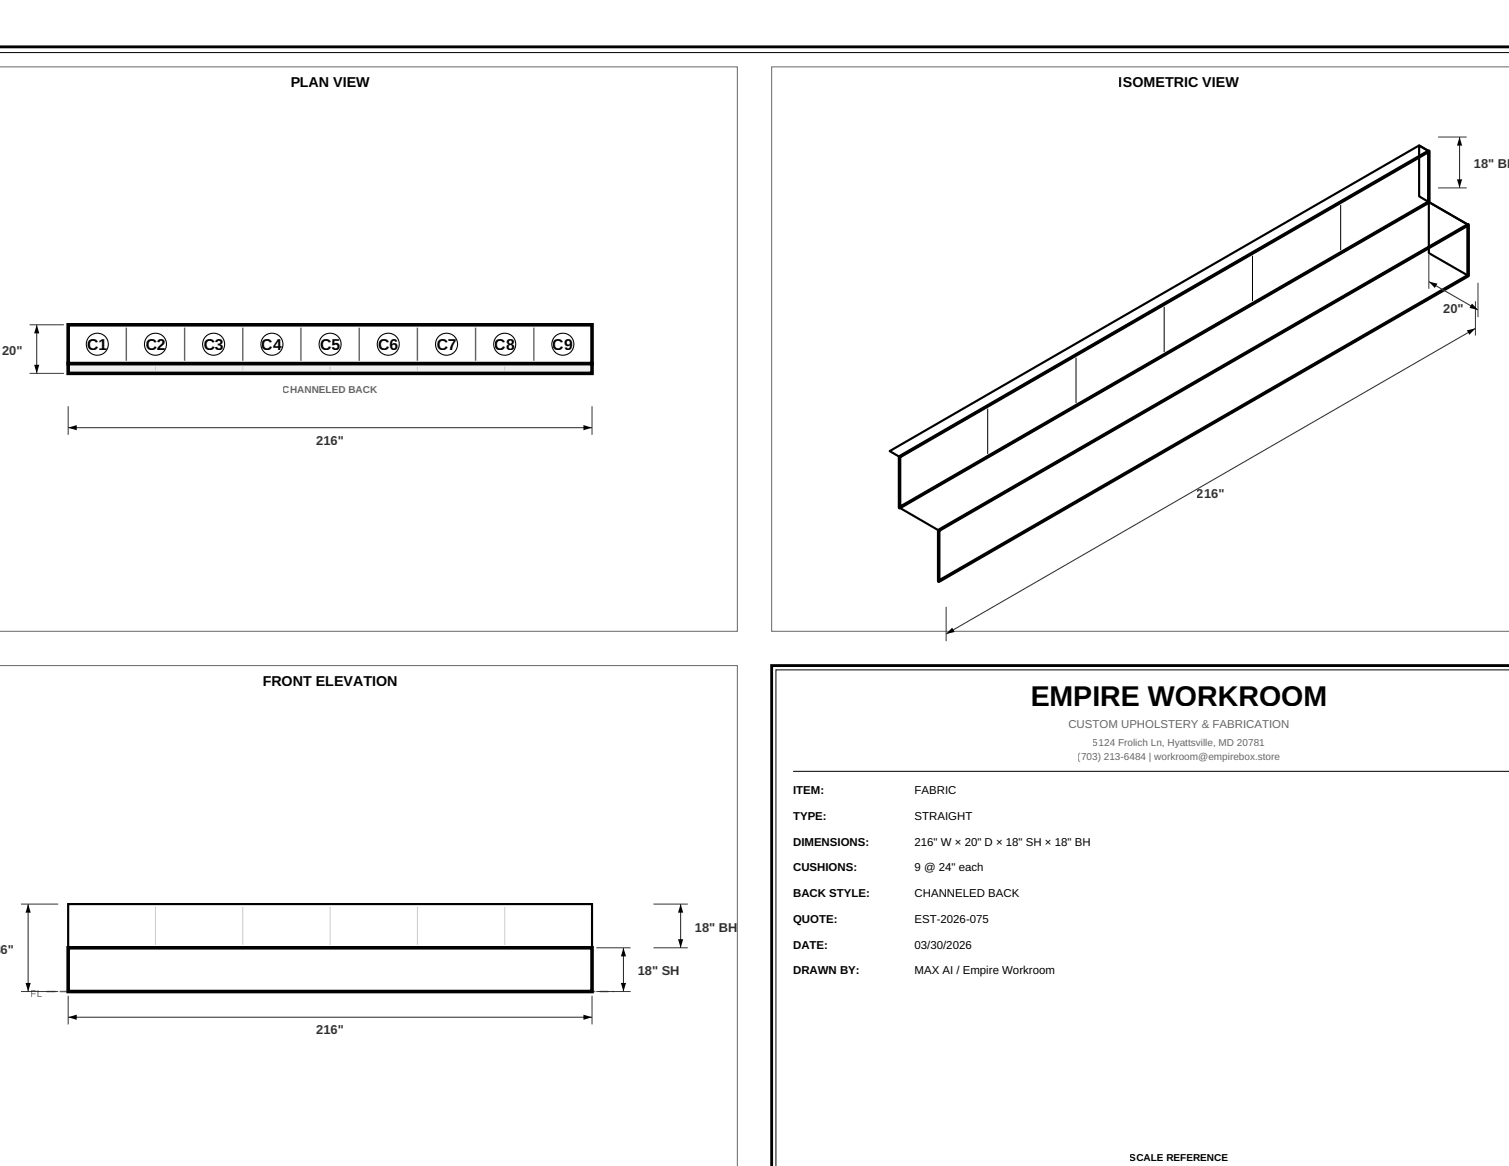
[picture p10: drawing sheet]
<svg xmlns="http://www.w3.org/2000/svg" width="279mm" height="216mm" viewBox="0 0 279 216" stroke-linecap="round" stroke-linejoin="round" font-family="sans-serif">
<path d="M-.1 8.7h279.5" fill="none" stroke="#000" stroke-width=".53"/>
<path d="M-.1 9.7h279.5" fill="none" stroke="#000" stroke-width=".19"/>
<path d="M-.1 12.4h136.6v104.5h-136.6" fill="none" stroke="#666" stroke-width=".19"/>
<path d="M12.6 60.1h97v7.2h-97z" fill="none" stroke="#000" stroke-width=".66" stroke-linecap="butt"/>
<path d="M12.6 67.3h97v1.8h-97z" fill="#f0f0f0" stroke="#000" stroke-width=".66" stroke-linecap="butt"/>
<path d="M28.8 67.9v.7zM45 67.9v.7zM61.1 67.9v.7zM77.3 67.9v.7zM93.5 67.9v.7z" fill="#000" stroke="#ccc" stroke-width=".19"/>
<path d="M23.4 60.7v6.1zM34.2 60.7v6.1zM45 60.7v6.1zM55.7 60.7v6.1zM66.5 60.7v6.1zM77.3 60.7v6.1zM88.1 60.7v6.1zM98.8 60.7v6.1z" fill="#000" stroke="#666" stroke-width=".26"/>
<g fill="#fff" stroke="#000" stroke-width=".2">
<circle cx="18" cy="63.7" r="2.04"/>
<circle cx="28.8" cy="63.7" r="2.04"/>
<circle cx="39.5" cy="63.7" r="2.04"/>
<circle cx="50.3" cy="63.7" r="2.04"/>
<circle cx="61.1" cy="63.7" r="2.04"/>
<circle cx="71.9" cy="63.7" r="2.04"/>
<circle cx="82.7" cy="63.7" r="2.04"/>
<circle cx="93.4" cy="63.7" r="2.04"/>
<circle cx="104.2" cy="63.7" r="2.04"/>
</g>
<g fill="#000" stroke="#333" stroke-width=".19">
<path d="M266.3 34.8h5.3zM266.3 25.4h5.3zM264.6 47.1v6.4zM273.2 55.8v6.3zM273.7 52.4v6.3zM5.5 60.1h6.3zM5.5 69.1h6.3zM12.6 75.2v5.3zM109.6 75.2v5.3zM175.2 112.4v6.3zM3.9 167.4h6.9zM110.4 175.5h6.4z"/>
<path d="M121 175.5h6.3zM121 167.4h6.3zM3.9 183.6h6.9zM12.6 184.4v5.3zM109.6 184.4v5.3zM110.4 183.6h6.4z"/>
</g>
<path d="M270.2 25.4v9.4zM264.6 52.1l9.1 5.3zM6.8 60.1v9zM12.6 79.2h97zM175.2 117.4l98-56.6zM126 167.4v8.1zM5.2 167.4v16.2zM12.6 188.4h97zM115.4 175.5v8.1z" fill="#000" stroke="#333" stroke-width=".2"/>
<g fill="#000">
<path d="M270.2 25.4l.5 1.6h-.9zM269.8 33.2h.9l-.5 1.6zM264.6 52.1l1.6 .4-.5 .9zM272.5 56.2l1.2 1.2-1.7-.4zM6.8 60.1l.5 1.6h-1zM6.3 67.5h1l-.5 1.6zM12.6 79.2l1.6-.5v1zM108 78.7l1.6 .5-1.6 .5zM271.6 61.2l1.6-.4-1.2 1.2zM176.3 116.2l.5 .8-1.6 .4zM5.2 167.4l.5 1.6h-1zM115.4 175.5l.5 1.6h-.9z"/>
<path d="M126 167.4l.5 1.6h-1zM125.5 173.9h1l-.5 1.6zM4.7 182h1l-.5 1.6zM12.6 188.4l1.6-.5v.9zM108 187.9l1.6 .5-1.6 .4zM115 182h.9l-.5 1.6z"/>
</g>
<path d="M142.9 12.4v104.5h136.5M142.9 12.4h.1M142.9 12.4h136.5M-.1 123.2h136.6v92.7" fill="none" stroke="#666" stroke-width=".19"/>
<path d="M166.6 84.6l98-56.6v9.4l-98 56.6zM173.8 98.2l98-56.6v9.4l-98 56.6zM12.6 175.5h97v8.1h-97z" fill="none" stroke="#000" stroke-width=".66" stroke-linecap="butt"/>
<path d="M262.8 26.9l1.8 1.1v9.4l-1.8-1zM264.6 37.4l7.2 4.2v9.4l-7.2-4.1zM164.7 83.5l98.1-56.6 1.8 1.1-98 56.6zM166.6 94l98-56.6 7.2 4.2-98 56.6zM12.6 167.4h97v8.1h-97z" fill="none" stroke="#000" stroke-width=".4"/>
<path d="M166.6 94l98-56.6z" fill="#000" stroke="#000" stroke-width=".26"/>
<path d="M231.9 47.4v8.3zM248.2 37.9v8.4zM199.2 66.2v8.4zM215.6 56.8v8.4zM182.9 75.7v8.4zM146.8 142.8h132.6z" fill="#000" stroke="#000" stroke-width=".19"/>
<path d="M8.7 183.6h104.9z" fill="#000" stroke="#666" stroke-width=".26" stroke-dasharray="1.6 .8" stroke-linecap="butt"/>
<path d="M28.8 167.9v7.1zM45 167.9v7.1zM61.1 167.9v7.1zM77.3 167.9v7.1zM93.5 167.9v7.1z" fill="#000" stroke="#ccc" stroke-width=".19"/>
<path d="M12.6 175.5h97z" fill="#000" stroke="#000" stroke-width=".4"/>
<path d="M279.4 123.2h-136.5v92.7" fill="none" stroke="#000" stroke-width=".53"/>
<path d="M279.4 124h-135.7v91.9" fill="none" stroke="#000" stroke-width=".19"/>
<text font-size="5.3" x="190.8" y="130.7">EMPIRE WORKROOM</text>
<g font-size="2.9">
<text x="16.2" y="64.8">C1</text>
<text x="26.9" y="64.8">C2</text>
<text x="37.7" y="64.8">C3</text>
<text x="48.5" y="64.8">C4</text>
<text x="59.3" y="64.8">C5</text>
<text x="70" y="64.8">C6</text>
<text x="80.8" y="64.8">C7</text>
<text x="91.6" y="64.8">C8</text>
<text x="102.4" y="64.8">C9</text>
</g>
<g font-size="2.6">
<text x="53.8" y="16.1">PLAN VIEW</text>
<text x="207.2" y="16.1">ISOMETRIC VIEW</text>
<text x="48.6" y="126.9">FRONT ELEVATION</text>
</g>
<g font-size="2.4" fill="#333">
<text x="272.9" y="31.1">18&quot; BH</text>
<text x="267.2" y="57.9">20&quot;</text>
<text x=".4" y="65.7">20&quot;</text>
<text x="58.6" y="82.4">216&quot;</text>
<text x="221.6" y="92.3">216&quot;</text>
<text x="128.7" y="172.5">18&quot; BH</text>
<text x=".1" y="176.6">6&quot;</text>
<text x="118.1" y="180.6">18&quot; SH</text>
<text x="58.6" y="191.5">216&quot;</text>
</g>
<text font-size="2.1" fill="#666" x="197.8" y="134.9">CUSTOM UPHOLSTERY &amp; FABRICATION</text>
<g font-size="2.1">
<text x="146.8" y="147.1">ITEM:</text>
<text x="169.3" y="147.1">FABRIC</text>
<text x="146.8" y="151.8">TYPE:</text>
<text x="169.3" y="151.8">STRAIGHT</text>
<text x="146.8" y="156.6">DIMENSIONS:</text>
<text x="146.8" y="161.3">CUSHIONS:</text>
<text x="169.3" y="156.6">216&quot; W × 20&quot; D × 18&quot; SH × 18&quot; BH</text>
<text x="169.3" y="161.3">9 @ 24&quot; each</text>
<text x="146.8" y="166.1">BACK STYLE:</text>
<text x="169.3" y="166.1">CHANNELED BACK</text>
<text x="146.8" y="170.9">QUOTE:</text>
<text x="169.3" y="170.9">EST-2026-075</text>
<text x="146.8" y="175.6">DATE:</text>
<text x="169.3" y="175.6">03/30/2026</text>
<text x="146.8" y="180.4">DRAWN BY:</text>
<text x="169.3" y="180.4">MAX AI / Empire Workroom</text>
</g>
<g font-size="1.9" fill="#666">
<text x="52.4" y="72.8">CHANNELED BACK</text>
<text x="199.5" y="140.7">(703) 213-6484 | workroom@empirebox.store</text>
<text x="202.4" y="138.1">5124 Frolich Ln, Hyattsville, MD 20781</text>
<text x="5.7" y="184.7">FL</text>
</g>
<text font-size="1.9" x="209.2" y="215.1">SCALE REFERENCE</text>
</svg>
